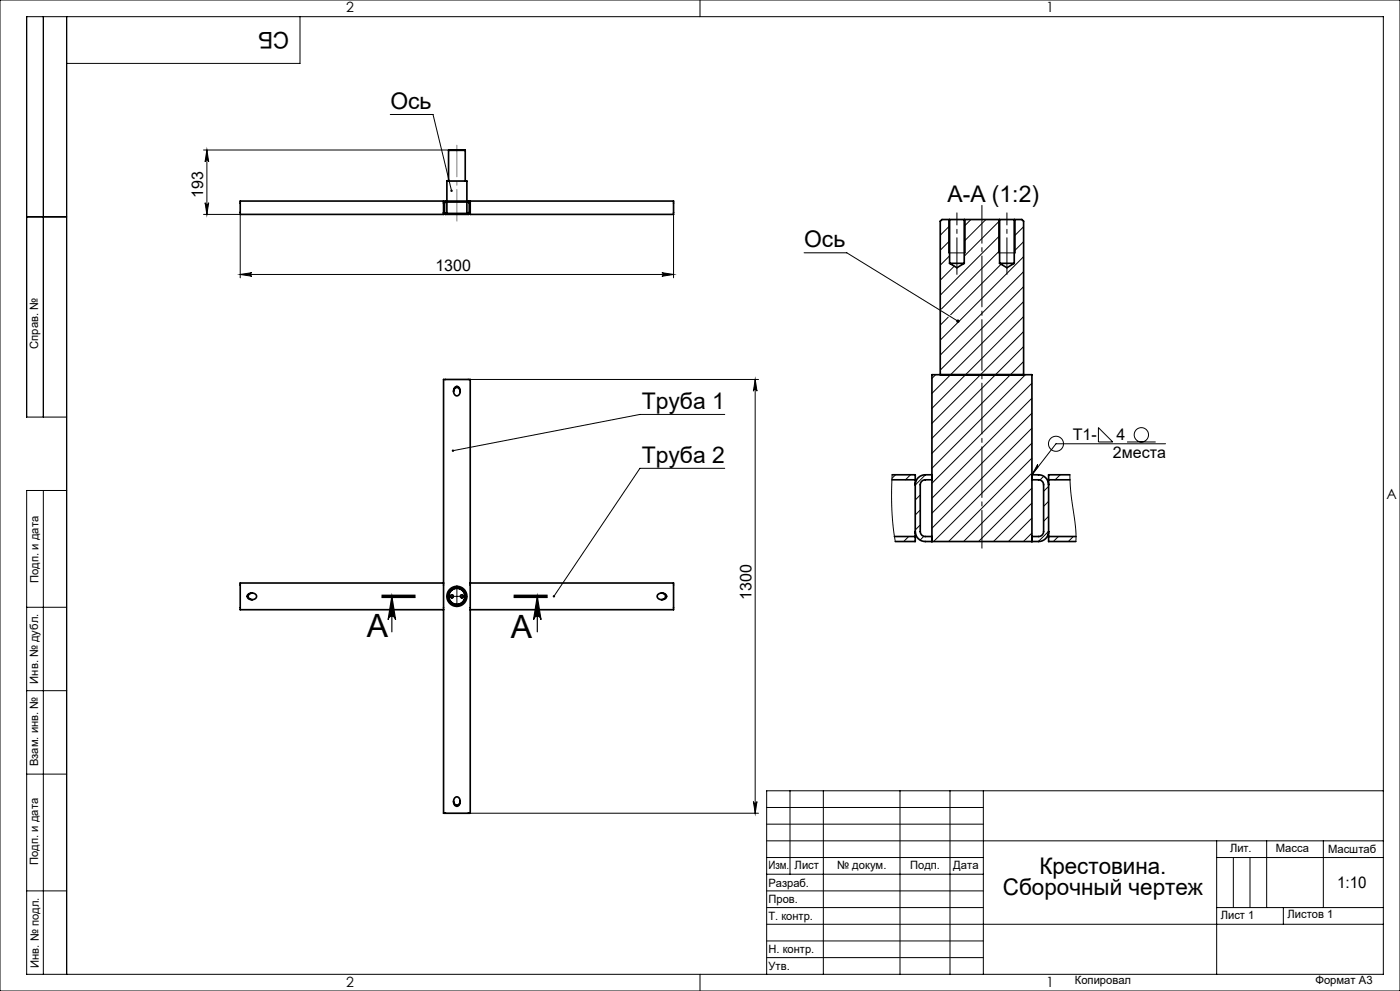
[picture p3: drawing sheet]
<svg xmlns="http://www.w3.org/2000/svg" width="420mm" height="297mm" viewBox="0 0 420 297" stroke-linecap="round" stroke-linejoin="round" font-family="sans-serif">
<g fill="none" stroke="#000" stroke-width=".3">
<path d="M0 0h420v297h-420zM13 5v120M20 5v287M90 5v14h-70M210 0v5M117.1 34.3h12.8l5.6 22.9M61.1 45h73.6M62.1 45l.5 3.5a.54 .54 0 0 0-.5-.6 .54 .54 0 0 0-.6 .6zM62.1 45v19.3M8 65h12M61.1 64.3h11v19M61.5 60.8a.54 .54 0 0 0 .6 .5 .54 .54 0 0 0 .5-.5l-.5 3.5z"/>
<path d="M202.1 64.3v19M241.2 75.8h12.8l33.4 20.5M284.6 65.8v10h5v-10M284.9 67.7l-2.8 2.8M284.9 72.2l-2.8 2.8M284.9 76.7l-2.8 2.8M286.3 79.8l-4.2 4.2M291.3 65.8l-2 2M295.8 65.8l-6.5 6.5M299.6 65.8v10h5v-10M299.9 66.2l-10.6 10.6M299.9 70.7l-17.8 17.8"/>
<path d="M299.9 75.2l-17.5 17.4M300.3 79.2l-15.1 15.1M304.7 65.8l-.4 .5M307.1 68l-2.8 2.8M307.1 72.4l-2.8 2.8M307.1 76.9l-25 25M72.1 82.3h130M72.1 82.3l3.5-.6a.54 .54 0 0 0-.5 .6 .54 .54 0 0 0 .5 .5zM198.6 81.7l3.5 .6-3.5 .5a.54 .54 0 0 0 .5-.5 .54 .54 0 0 0-.5-.6zM284.5 95l-2.4 2.4M307.1 81.4l-25 25M307.1 85.9l-25 25"/>
<path d="M307.1 90.4l-27.5 27.5M307.1 94.9l-27.5 27.5M307.1 99.4l-27.5 27.5M140.5 113.7h87.1M226.6 113.7v130M226.6 113.7l.5 3.5a.54 .54 0 0 0-.5-.5 .54 .54 0 0 0-.6 .5zM280.7 112.3l-1.1 1.1M307.1 103.9l-27.5 27.5M307.1 108.4l-27.5 27.5M307.6 112.3l-28 28.1M309.6 114.8l-30 30M309.6 119.3l-30 30"/>
<path d="M20 125h-12v-120h407v287h-407v-145h12M217.4 124.2h-25.4l-56.1 10.9M309.6 123.8l-30 30M309.6 128.3l-30 30M309.6 132.8l-29.5 29.5M309.6 137.3l-25 25M311.3 139.2l.1 .7-1.8 2.4zM329.5 128.2l4.3 4.3h-4.3zM338.1 132.5h8.6M349.7 133h-32.9l-7.2 9.3M13 147v145M217.4 140.4h-25.4l-25.8 38.3"/>
<path d="M267.6 142.3v10.7l.4 4.9 .6 4.4M268.7 142.3l-1.1 1.1M273.1 142.3l-1.5 1.5M276.1 157.3l-1.5 1.5M276.1 148.3l-1.5 1.5M276.1 152.8l-1.5 1.5M277.6 142.3l-3 3.1M309.3 142.1l-20.2 20.2M309.6 150.8l-11.6 11.5M309.6 146.3l-16 16M309.6 155.3l-7.1 7M309.6 159.7l-2.6 2.6"/>
<path d="M313.1 142.7l-1.1 1.2M314.6 145.8l-1.5 1.5M314.6 150.3l-1.5 1.5M314.6 154.7l-1.5 1.5M314.6 159.2l-3.1 3.1M318 142.3l-1.5 1.5M321 142.3l.3 5.7 1.4 10.3 .1 4M135.1 178.9a.5 .5 0 0 1 .4-.7 .5 .5 0 0 1 .6 .6 .5 .5 0 0 1-.7 .4M137 178.7h.2M137.1 178.6v.2M138.1 178.9a.5 .5 0 0 1 .4-.7 .5 .5 0 0 1 .6 .6 .5 .5 0 0 1-.7 .4M272.6 160.8l-1.5 1.5"/>
<path d="M277.2 160.7l-1.2 1.2M317.5 160.8l-1.5 1.5M322 160.8l-1.5 1.5M8 182h12M8 207h12M8 232h12M237 237v25M247 237v55M270 237v55M285 237v55M295 237v55M415 237h-185v55"/>
<path d="M140.5 243.7h87.1M226 240.2a.54 .54 0 0 0 .6 .5 .54 .54 0 0 0 .5-.5l-.5 3.5zM230 257h65M230 242h65M230 247h65M230 252h185M365 252v40M365 257h50M370 257v15M375 257v15M380 252v20M397 252v20"/>
<path d="M8 267h12M230 262h65M230 267h65M230 272h65M230 277h185M365 272h50M385 272v5M210 292v5M230 282h65M230 287h65"/>
<circle cx="316.8" cy="133" r="2.25"/>
<circle cx="342.4" cy="130.3" r="2.15"/>
</g>
<path d="M114.6 179.1h10zM114.6 178.7h10M114.6 178.4h10M117.6 178.7l1.1 7a1.12 1.12 0 0 0-1.1-1 1.12 1.12 0 0 0-1.2 1zM117.6 178.7v10.7M154.2 178.7h10M154.2 178.4h10M154.2 179.1h10M161.2 178.7l1.1 7a1.12 1.12 0 0 0-1.1-1 1.12 1.12 0 0 0-1.1 1zM161.2 178.7v10.7" fill="none" stroke="#000" stroke-width=".35"/>
<path d="M287.1 78.9v3.3M302.1 78.9v3.3M136.9 178.7h-2.9M137.1 178.5v-2.9M137.1 178.9v2.9M137.3 178.7h2.9" fill="none" stroke="#000" stroke-width=".3" stroke-dasharray="15.2 1.3 1.3 1.3"/>
<path d="M287.1 78.9v-15.1M302.1 78.9v-15.1" fill="none" stroke="#000" stroke-width=".3" stroke-dasharray="15.2 1.3 1.3 1.3" stroke-dashoffset="7.6"/>
<path d="M294.6 61.6v102.7" fill="none" stroke="#000" stroke-width=".3" stroke-dasharray="15.2 1.3 1.3 1.3" stroke-dashoffset="3.9"/>
<path d="M137.1 43.5v22.8" fill="none" stroke="#808080" stroke-width=".3" stroke-dasharray="15.2 1.3 1.3 1.3" stroke-dashoffset="5.8"/>
<g fill="#000">
<path d="M135.2 56.9h.5v.5l-.2 .1v-.3v.3l-.3-.1zM287 95.9h.7l.1 .6-.4-.2 .4 .2a.51 .51 0 0 1-.8 .2 .51 .51 0 0 1 0-.8zM311.3 139.2l.1 .7-1.8 2.4z"/>
<path d="M61.5 60.8a.54 .54 0 0 0 .6 .5 .54 .54 0 0 0 .5-.5l-.5 3.5zM62.1 45l.5 3.5a.54 .54 0 0 0-.5-.6 .54 .54 0 0 0-.6 .6z"/>
<path d="M72.1 82.3l3.5-.6a.54 .54 0 0 0-.5 .6 .54 .54 0 0 0 .5 .5zM198.6 81.7l3.5 .6-3.5 .5a.54 .54 0 0 0 .5-.5 .54 .54 0 0 0-.5-.6z"/>
<path d="M226.6 113.7l.5 3.5a.54 .54 0 0 0-.5-.5 .54 .54 0 0 0-.6 .5zM226 240.2a.54 .54 0 0 0 .6 .5 .54 .54 0 0 0 .5-.5l-.5 3.5z"/>
<path d="M165.9 178.5l.1 .5 .2-.3-.2 .3a.36 .36 0 0 0 .5-.1 .36 .36 0 0 0-.1-.5 .36 .36 0 0 0-.5 .1zM135.6 134.8l-.1 .3h.4h-.4a.36 .36 0 0 0 .5 .3 .36 .36 0 0 0 .2-.5 .36 .36 0 0 0-.6-.1z"/>
<path d="M161.2 178.7l1.1 7a1.12 1.12 0 0 0-1.1-1 1.12 1.12 0 0 0-1.1 1zM117.6 178.7l1.1 7a1.12 1.12 0 0 0-1.1-1 1.12 1.12 0 0 0-1.2 1z"/>
</g>
<g fill="none" stroke="#000" stroke-width=".5">
<path d="M134.6 45.1h5M134.6 45.1v9.2M139.6 45.1v9.2M133.1 63.7l.1 .4 .5 .2h6.8l.4-.2 .2-.4M133.1 60.9l.1-.5 .5-.1h6.8l.4 .1 .2 .5M133.1 60.9v-.6h-61v4h61v-.6M133.1 60.9v2.8M133.5 60.6h7.1l.2 .3-.1 2.9-.2 .2-7-.1-.1-.2zM134.1 60.3v-6h6v6M134.1 60.6v3.4M140.1 60.6v3.4M141.1 60.9v-.6h61v4h-61v-.6"/>
<path d="M141.1 60.9v2.8M284.9 78.9h4.4M284.9 65.8h4.4M284.9 65.8h-2.3l-.5 .5v46M284.9 65.8v13.1M284.9 78.9l2.2 1.3 2.2-1.3M289.3 65.8h10.6M289.3 65.8v13.1M299.9 78.9h4.4M299.9 65.8h4.4M299.9 65.8v13.1M299.9 78.9l2.2 1.3 2.2-1.3"/>
<path d="M304.3 65.8h2.3l.5 .5v46M304.3 65.8v13.1M136.1 117.4a1.02 1.02 0 0 1 1-1.3 1.02 1.02 0 0 1 1 1.3M136.5 116.1a1.03 1.03 0 0 1 1.2 0 1.03 1.03 0 0 1 .4 1.2 1.05 1.05 0 0 1-1 1.3 1.05 1.05 0 0 1-1-1.3zM267.6 143.8h7M267.6 142.3h7v1.5M274.6 159.3a3 3 0 0 0 3 3h34a3 3 0 0 0 3-3M274.6 159.3v1.5M274.6 143.8v1.5M274.6 145.3v14M279.6 142.3a4.7 4.7 0 0 0-4.1 .9 3 3 0 0 0-.9 2.1M279.6 143.8h-2a1.5 1.5 0 0 0-1.5 1.5v14a1.5 1.5 0 0 0 1.5 1.5h2"/>
<path d="M309.6 143.8h2a1.5 1.5 0 0 1 1.5 1.5v14a1.5 1.5 0 0 1-1.5 1.5h-2M309.6 142.3a4.7 4.7 0 0 1 4.1 .9 3 3 0 0 1 .9 2.1M314.6 143.8v1.5M314.6 159.3v1.5M314.6 143.8h6.4M314.6 145.3v14M321 142.3h-6.4v1.5M74.4 178.1a1.46 1.46 0 0 1 1.6-.4 1.46 1.46 0 0 1 .9 1.3 1.5 1.5 0 0 1-1.5 .7 1.5 1.5 0 0 1-1.2-1.1zM75.7 177.7a1.02 1.02 0 0 0-1.2 1 1.02 1.02 0 0 0 1.2 1M133.1 174.7v-61h8v61M133.1 174.7h-61v8h61M133.1 174.7v8"/>
<path d="M141.1 174.7v8M141.1 174.7h61v8h-61M197.4 178.2a1.42 1.42 0 0 1 1.5-.5 1.42 1.42 0 0 1 1 1.3 1.47 1.47 0 0 1-1.5 .7 1.47 1.47 0 0 1-1.2-1.2zM198.4 177.7a1.02 1.02 0 0 1 1.3 1 1.02 1.02 0 0 1-1.3 1M268.3 160.8h6.3M274.6 160.8v1.5h-6M279.6 162.3v-50h30v50M314.6 160.8v1.5h8.2M314.6 160.8h8.2M133.1 182.7v61h8v-61M136.5 239a1.19 1.19 0 0 1 1.4 .4 1.19 1.19 0 0 1 .1 1.4 .97 .97 0 0 1-1.2 .8 .97 .97 0 0 1-.7-1.2v-.7zM136.1 240.1a1.02 1.02 0 0 0 1 1.2 1.02 1.02 0 0 0 1-1.2"/>
<circle cx="135.6" cy="178.7" r=".44"/>
<circle cx="137.1" cy="178.7" r="2.5"/>
<circle cx="137.1" cy="178.7" r="3"/>
<circle cx="137.1" cy="178.7" r="2.4"/>
<circle cx="138.6" cy="178.7" r=".44"/>
</g>
<g font-size="9.6">
<text x="110" y="190.8">А</text>
<text x="153.2" y="191.1">А</text>
</g>
<g font-size="6.9">
<text x="86.8" y="9.5" transform="rotate(-180 86.8 9.5)">СБ</text>
<text x="117.1" y="32.7">Ось</text>
<text x="284.2" y="60.4">А-А (1:2)</text>
<text x="241.2" y="74.2">Ось</text>
<text x="192.5" y="122.7">Труба 1</text>
<text x="192.5" y="138.7">Труба 2</text>
<text x="311.8" y="261.9">Крестовина.</text>
<text x="300.9" y="268.3">Сборочный чертеж</text>
</g>
<g font-size="4.8">
<text x="61" y="59.4" transform="rotate(-90 61 59.4)">193</text>
<text x="130.6" y="81.2">1300</text>
<text x="321.8" y="131.9">T1-</text>
<text x="335" y="131.9">4</text>
<text x="333.9" y="137.3">2места</text>
<text x="225.5" y="179.9" transform="rotate(-90 225.5 179.9)">1300</text>
<text x="401.2" y="266">1:10</text>
</g>
<g font-size="4.2">
<text x="103.8" y="3.7">2</text>
<text x="313.8" y="3.7">1</text>
<text x="415.9" y="149.7">A</text>
<text x="103.8" y="295.7">2</text>
<text x="313.8" y="295.7">1</text>
</g>
<g font-size="3.4">
<text x="11.5" y="104.5" transform="rotate(-90 11.5 104.5)">Справ. №</text>
<text x="11.6" y="174.7" transform="rotate(-90 11.6 174.7)">Подп. и дата</text>
<text x="11.4" y="204.9" transform="rotate(-90 11.4 204.9)">Инв. № дубл.</text>
<text x="11.4" y="229.6" transform="rotate(-90 11.4 229.6)">Взам. инв. №</text>
<text x="369" y="255.5">Лит.</text>
<text x="382.8" y="255.5">Масса</text>
<text x="398.4" y="255.6">Масштаб</text>
<text x="11.4" y="259.2" transform="rotate(-90 11.4 259.2)">Подп. и дата</text>
<text x="230.5" y="260.5">Изм.</text>
<text x="238.4" y="260.4">Лист</text>
<text x="251.1" y="260.4">№ докум.</text>
<text x="273" y="260.4">Подп.</text>
<text x="286" y="260.4">Дата</text>
<text x="230.5" y="265.7">Разраб.</text>
<text x="230.5" y="275.7">Т. контр.</text>
<text x="230.6" y="270.7">Пров.</text>
<text x="366.2" y="275.3">Лист 1</text>
<text x="386.3" y="275.2">Листов 1</text>
<text x="230.6" y="285.7">Н. контр.</text>
<text x="11.6" y="290" transform="rotate(-90 11.6 290)">Инв. № подл.</text>
<text x="230.6" y="290.7">Утв.</text>
<text x="322.5" y="295">Копировал</text>
<text x="394.6" y="295">Формат А3</text>
</g>
</svg>
